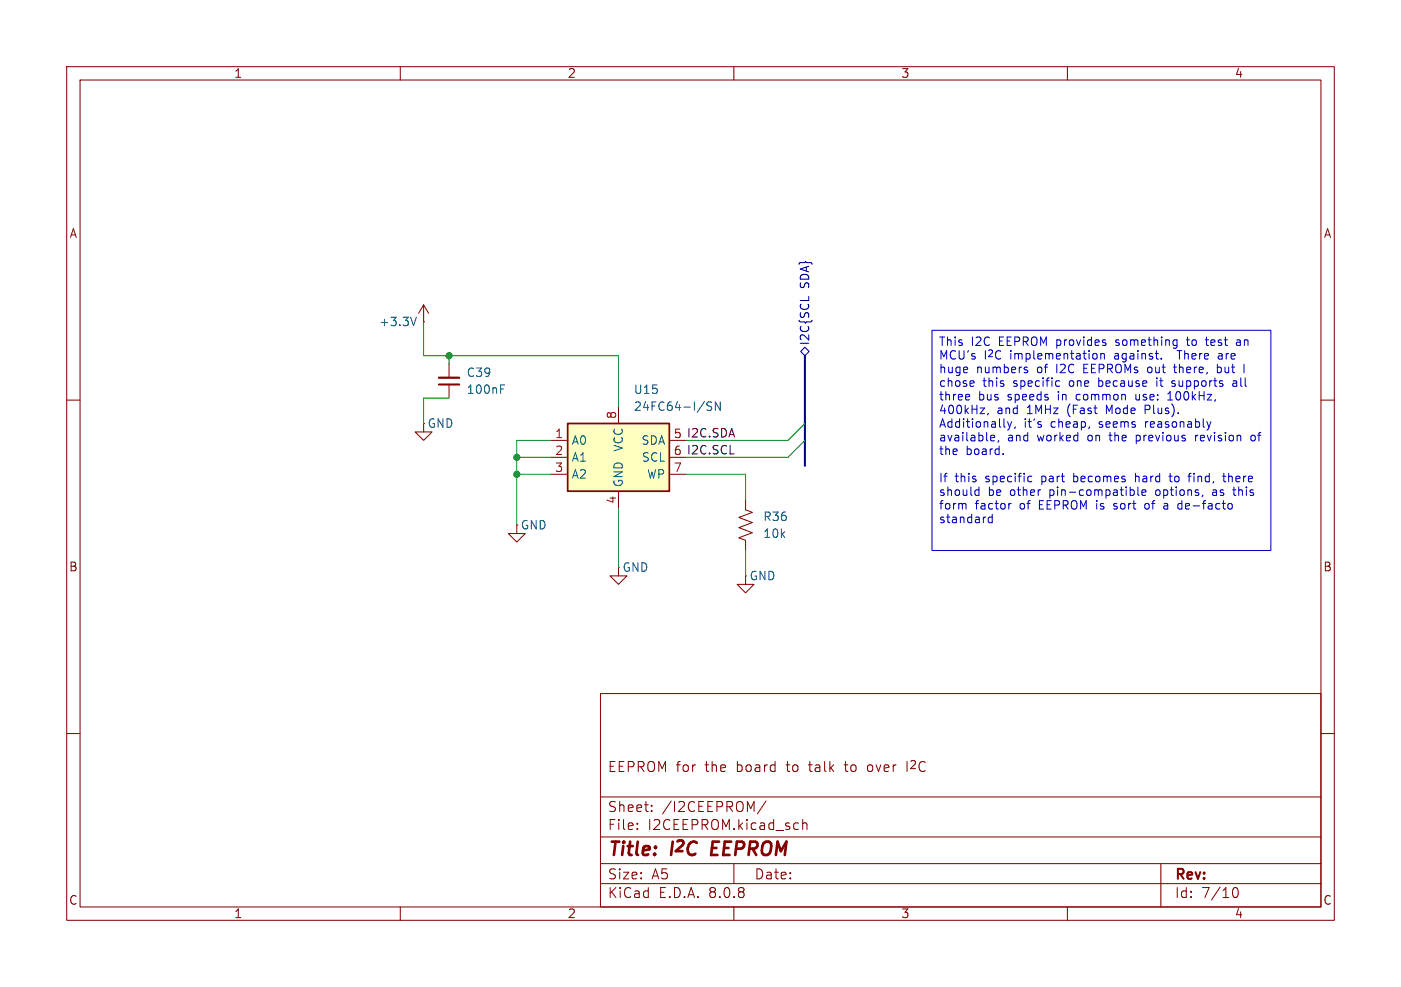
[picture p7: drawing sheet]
<svg xmlns="http://www.w3.org/2000/svg" width="210mm" height="148mm" viewBox="0 0 210 148" stroke-linecap="round" stroke-linejoin="round" font-family="sans-serif">
<g fill="none" stroke="#840000" stroke-width=".15">
<path d="M10 10h190v128h-190zM12 12h186v124h-186zM60 10v2M110 10v2M160 10v2M63.5 48.3h.1M63.5 45.7l-.8 1.3M63.5 45.7v2.6M63.5 45.7l.8 1.3M67.3 54.6v2M67.3 57.7v2M10 60h2"/>
<path d="M63.5 63.5v1.3h1.3l-1.3 1.2-1.3-1.2h1.3M77.5 78.7v1.3h1.2l-1.2 1.3-1.3-1.3h1.3M111.8 74.9v1.6l1 .3-2.1 .8 2.1 .8-2.1 .7 2.1 .8-2.1 .7 1.1 .4v1.6M198 60h2M92.7 85.1v1.3h1.3l-1.3 1.2-1.3-1.2h1.3M111.8 86.4v1.2h1.2l-1.2 1.3-1.3-1.3h1.3M10 110h2M90 104h108v32h-108zM90 119.5h108M130.1 114.8v.7M136 114.2v1.5M198 110h2"/>
<path d="M60 136v2M90 132.5h108M90 129.5h108M90 125.5h108M95.5 124.2v.2M95.5 123.5v.1M97.7 121.5v.2M97.7 120.8v.1M110 136v2M110 129.5v3M114.8 120.1l-1.3 1.9M120.3 122.9v1.5"/>
<path d="M120.3 123.5a.37 .37 0 0 1 .7 .1v.8M160 136v2M174 129.5v6.5M184.8 133.7a.55 .55 0 0 1 .3-.6h.2a.94 .94 0 0 1 0 1.5h-.2a.55 .55 0 0 1-.3-.6"/>
</g>
<path d="M62.4 47.6l-.4 1.2M75 58.3h.5M75 57.7h.6" fill="none" stroke="#006464" stroke-width=".15"/>
<path d="M65.8 56.6h3" fill="none" stroke="#840000" stroke-width=".33"/>
<path d="M65.8 57.7h3" fill="none" stroke="#840000" stroke-width=".3"/>
<path d="M85.1 63.5h15.2v10.2h-15.2z" fill="#ffffc2"/>
<path d="M85.1 63.5h15.2v10.2h-15.2z" fill="none" stroke="#840000" stroke-width=".25"/>
<path d="M82.5 66h2.6M82.5 68.6h2.6M82.5 71.1h2.6M92.7 61v2.5M92.7 73.7v2.5M100.3 66h2.6M100.3 68.6h2.6M100.3 71.1h2.6" fill="none" stroke="#840000" stroke-width=".15"/>
<path d="M106.7 60.3h-.5l-.2 .1v.4l.6 .2 .1 .3-.3 .2h-.4M108 60.3v1.2l-.8-1.2v1.2" fill="none" stroke="#006464" stroke-width=".15"/>
<path d="M120.6 52.1l.7 .6-.7 .6-.6-.6zM121.2 44.5v.6" fill="none" stroke="#000084" stroke-width=".15"/>
<g fill="none" stroke="#0000c2" stroke-width=".15">
<path d="M139.7 49.5h50.8v33.1h-50.8zM145.2 59.1l.1 .3-.6 .2M145.3 59.9l-.1 .1M145.8 57.1l.2 .3-.6 .1M146 57.9h-.2M153.7 55.5h.3l.1 .2-.2 .2h-.3M158.5 57.1l.3 .1M158.8 57.9h-.3M164.4 53.1v.6l-.2 .1h-.3M165 53v.8M165.5 53.2v.6M170.3 59.1v.7l.1 .2"/>
<path d="M172.1 55.2l-.1 .5 .1 .1M173.4 57.1v.8M174.1 53.7v.1M175 60h.8M175.3 58.9l-.3 .2M175.4 58.7v1.3M175.6 57.9h.4M175.9 55h.5M176 57.1l-.3 .1-.1 .1 .1 .2h.3M176.1 54.6v1.1l.3 .2M176.3 51h.1M176.4 51v1.1"/>
<path d="M176.4 51.7l-.1 .1M176.4 52.6h.8M177.8 51h.5M178 50.5l.1 1.2M180.7 51h.5M180.8 50.5v1.1l.4 .2M182.5 55.1l.3-.1 .2 .2M182.5 54.6v1.3M183 55.8l-.2 .1-.3-.1M183 53l-.3 .1M183.1 53.4h-.3a.25 .25 0 0 0-.2 .2 .25 .25 0 0 0 .2 .2h.3M184.8 57.2h.5"/>
<path d="M185.4 51h.5M185.4 57.4l-.4 .1a.25 .25 0 0 0-.2 .2 .25 .25 0 0 0 .2 .2h.4M185.9 51.3h-.4a.25 .25 0 0 0-.2 .3 .25 .25 0 0 0 .2 .2l.4-.1M144.6 75.5l.2 .2v.6M146.4 73.4l.3 .1M146.7 73v1.3M146.7 74.2l-.3 .1M148.1 62l-.1 .2M148.6 66.1h.4M148.7 77.6l-.3-.1-.3 .3v.3l.2 .2h.4M148.7 77.1v1.3M149.1 65.5v.1l-.6 .1"/>
<path d="M149.7 66.1l-.1 .2M150.4 68v.2M150.5 64l.2 .1M151 63.2l.3 .9M151.3 64.1l-.1 .3-.2 .1M151.6 75.5l-.3 .1-.1 .1M151.6 63.2l-.3 .9M152.2 64l-.1 .3M154.3 71.4l.4 .1M154.7 72.2l-.4 .1M166.9 76.3h.2M166.9 75.7l.2 .2"/>
<path d="M169.5 73.4l.4 .1 .1 .2v.5l-.5 .1M170.2 71v1.3M170.3 65.3v1.2M170.3 66.1h.1M170.4 71.4l-.2 .1M170.4 65.3h-.1M170.6 73v1.1l.1 .2M171.2 73.9l.6-.1-.1-.3-.3-.1-.2 .2v.6h.5M171.7 60.8v1.2M171.7 61.4h.4M172 75.5l-.3 .1-.1 .1 .1 .5 .3 .1M174.5 76.3h.5"/>
<path d="M175 75.8l-.5 .1M175.2 71.4h.5M175.4 71v1.1l.3 .2M177.2 75.1v1.2M177.2 76.3h-.2M178.1 71.4h.4M178.5 71l-.3 .2M179.2 65.3v.8M179.3 65.4l-.1 .1M181.5 63.2l-.3 .9M181.9 73.8a.25 .25 0 0 0-.2 .3 .25 .25 0 0 0 .2 .2M183.3 71.4h.5"/>
<path d="M183.4 71v1.1l.4 .2M184.8 73.4h.5M185 73v1.1l.3 .2M188 65.3h-.3l-.2 .2 .1 .5 .1 .1h.3"/>
</g>
<path d="M120.6 53.3v16.6" fill="none" stroke="#000084" stroke-width=".3"/>
<path d="M63.5 48.3v5h29.2v7.7M67.3 59.7h-3.8v3.8M67.3 53.3v1.3M77.5 68.6h5M77.5 71.1h5M82.5 66h-5v12.7M92.7 76.2v8.9M102.9 71.1h8.9v3.8M120.6 66l-2.5 2.6h-15.2M120.6 63.5l-2.5 2.5h-15.2M111.8 82.6v3.8" fill="none" stroke="#009600" stroke-width=".15"/>
<g fill="#009600" stroke="#009600" stroke-width=".15">
<circle cx="67.3" cy="53.3" r=".46"/>
<circle cx="77.5" cy="68.6" r=".46"/>
<circle cx="77.5" cy="71.1" r=".46"/>
</g>
<g font-size="2.8" fill="#840000">
<text x="91" y="128.9">Title:</text>
<text x="100.7" y="128.9">I^{2}C</text>
<text x="107.5" y="128.9">EEPROM</text>
</g>
<g font-size="2.1" fill="#840000">
<text x="91" y="116">EEPROM for</text>
<text x="105.8" y="116">the</text>
<text x="110.6" y="116">board</text>
<text x="118.2" y="116">to</text>
<text x="121.7" y="116">talk</text>
<text x="127.2" y="116">to</text>
<text x="130.8" y="116">over</text>
<text x="136.8" y="116">I^{2}C</text>
<text x="91" y="124.7">File:</text>
<text x="91" y="122">Sheet:</text>
<text x="97.1" y="124.7">I2CEEPROM.kicad_sch</text>
<text x="99.2" y="122">/I2CEEPROM/</text>
<text x="91" y="134.9">KiCad</text>
<text x="91" y="132.1">Size:</text>
<text x="97.7" y="132.1">A5</text>
<text x="98.7" y="134.9">E.D.A.</text>
<text x="106.3" y="134.9">8.0.8</text>
<text x="113" y="132.1">Date:</text>
<text x="176" y="132.3">Rev:</text>
<text x="176" y="134.9">Id:</text>
<text x="180.1" y="134.9">7/10</text>
</g>
<g font-size="1.8" fill="#840000">
<text x="35" y="11.9">1</text>
<text x="85" y="11.9">2</text>
<text x="135" y="11.9">3</text>
<text x="185" y="11.9">4</text>
<text x="10.3" y="35.9">A</text>
<text x="198.4" y="35.9">A</text>
<text x="10.3" y="85.9">B</text>
<text x="198.3" y="85.9">B</text>
<text x="10.3" y="135.9">C</text>
<text x="35" y="137.9">1</text>
<text x="85" y="137.9">2</text>
<text x="135" y="137.9">3</text>
<text x="185" y="137.9">4</text>
<text x="198.3" y="135.9">C</text>
</g>
<g font-size="1.8" fill="#000084">
<text x="121.5" y="43.3" transform="rotate(-90 121.5 43.3)">SDA}</text>
<text x="121.5" y="51.9" transform="rotate(-90 121.5 51.9)">I2C{SCL</text>
</g>
<g font-size="1.8" fill="#006464">
<text x="56.7" y="49.1">+3.3V</text>
<text x="69.9" y="59.3">100nF</text>
<text x="69.9" y="56.7">C39</text>
<text x="94.9" y="59.3">U15</text>
<text x="64" y="64.4">GND</text>
<text x="94.9" y="61.8">24FC64-I/SN</text>
<text x="85.6" y="66.9">A0</text>
<text x="85.6" y="69.4">A1</text>
<text x="85.6" y="72">A2</text>
<text x="93.6" y="67.8" transform="rotate(-90 93.6 67.8)">VCC</text>
<text x="96.1" y="66.9">SDA</text>
<text x="96.1" y="69.4">SCL</text>
<text x="96.9" y="72">WP</text>
<text x="93.6" y="73.2" transform="rotate(-90 93.6 73.2)">GND</text>
<text x="78" y="79.6">GND</text>
<text x="114.3" y="80.9">10k</text>
<text x="114.3" y="78.3">R36</text>
<text x="93.2" y="86">GND</text>
<text x="112.3" y="87.2">GND</text>
</g>
<g font-size="1.8" fill="#0000c2">
<text x="140.7" y="52.2">This</text>
<text x="145.6" y="52.2">I2C</text>
<text x="149.8" y="52.2">EEPROM provides</text>
<text x="167.7" y="52.2">something</text>
<text x="178.6" y="52.2">to</text>
<text x="181.7" y="52.2">test</text>
<text x="186.4" y="52.2">an</text>
<text x="140.7" y="54.3">MCU's</text>
<text x="140.7" y="56.3">huge</text>
<text x="140.7" y="58.3">chose</text>
<text x="146.4" y="56.3">numbers</text>
<text x="147.3" y="58.3">this</text>
<text x="147.5" y="54.3">I^{2}Cimplementation</text>
<text x="152" y="58.3">specific</text>
<text x="155.6" y="56.3">of</text>
<text x="158.6" y="56.3">I2C</text>
<text x="160.6" y="58.3">one</text>
<text x="162.9" y="56.3">EEPROMs</text>
<text x="165.1" y="58.3">because</text>
<text x="167.3" y="54.3">against.</text>
<text x="172.7" y="56.3">out</text>
<text x="174" y="58.3">it</text>
<text x="176.5" y="58.3">supports</text>
<text x="176.9" y="56.3">there,</text>
<text x="177.2" y="54.3">There</text>
<text x="183.5" y="54.3">are</text>
<text x="183.5" y="56.3">but</text>
<text x="185.9" y="58.3">all</text>
<text x="140.7" y="60.4">three</text>
<text x="140.7" y="62.4">400kHz,</text>
<text x="140.7" y="64.5">Additionally,</text>
<text x="146.7" y="60.4">bus</text>
<text x="149.4" y="62.4">and</text>
<text x="151.2" y="60.4">speeds</text>
<text x="153.5" y="64.5">it's</text>
<text x="154.1" y="62.4">1MHz</text>
<text x="157.6" y="64.5">cheap,</text>
<text x="158.9" y="60.4">in</text>
<text x="160.3" y="62.4">(Fast</text>
<text x="161.8" y="60.4">common</text>
<text x="165" y="64.5">seems</text>
<text x="166.3" y="62.4">Mode</text>
<text x="170.9" y="60.4">use:</text>
<text x="172.1" y="64.5">reasonably</text>
<text x="172.3" y="62.4">Plus).</text>
<text x="175.9" y="60.4">100kHz,</text>
<text x="140.7" y="66.5">available,</text>
<text x="140.7" y="68.6">the</text>
<text x="144.8" y="68.6">board.</text>
<text x="151" y="66.5">and</text>
<text x="155.6" y="66.5">worked</text>
<text x="163.3" y="66.5">on</text>
<text x="166.8" y="66.5">the</text>
<text x="170.9" y="66.5">previous</text>
<text x="180" y="66.5">revision</text>
<text x="188.6" y="66.5">of</text>
<text x="140.7" y="72.7">If</text>
<text x="140.7" y="74.7">should</text>
<text x="140.7" y="76.7">form</text>
<text x="143.2" y="72.7">this</text>
<text x="146.2" y="76.7">factor</text>
<text x="147.8" y="72.7">specific</text>
<text x="148.1" y="74.7">be</text>
<text x="151.5" y="74.7">other</text>
<text x="153" y="76.7">of</text>
<text x="156" y="76.7">EEPROM is</text>
<text x="156.4" y="72.7">part</text>
<text x="157.6" y="74.7">pin-compatible</text>
<text x="161.4" y="72.7">becomes</text>
<text x="167.6" y="76.7">sort</text>
<text x="170.8" y="72.7">hard</text>
<text x="172.5" y="76.7">of</text>
<text x="173.7" y="74.7">options,</text>
<text x="175.5" y="76.7">a</text>
<text x="176.2" y="72.7">to</text>
<text x="177.8" y="76.7">de-facto</text>
<text x="179.3" y="72.7">find,</text>
<text x="182.4" y="74.7">as</text>
<text x="184.7" y="72.7">there</text>
<text x="185.8" y="74.7">this</text>
<text x="140.7" y="78.8">standard</text>
</g>
<g font-size="1.8" fill="#a90000">
<text x="83.1" y="65.8">1</text>
<text x="92.5" y="62.9" transform="rotate(-90 92.5 62.9)">8</text>
<text x="83.1" y="68.3">2</text>
<text x="83.1" y="70.9">3</text>
<text x="100.9" y="70.9">7</text>
<text x="92.5" y="75.6" transform="rotate(-90 92.5 75.6)">4</text>
</g>
<g font-size="1.8" fill="#0f0f0f">
<text x="100.9" y="65.8">5 I2C.SDA</text>
<text x="100.9" y="68.3">6 I2C.SCL</text>
</g>
</svg>
